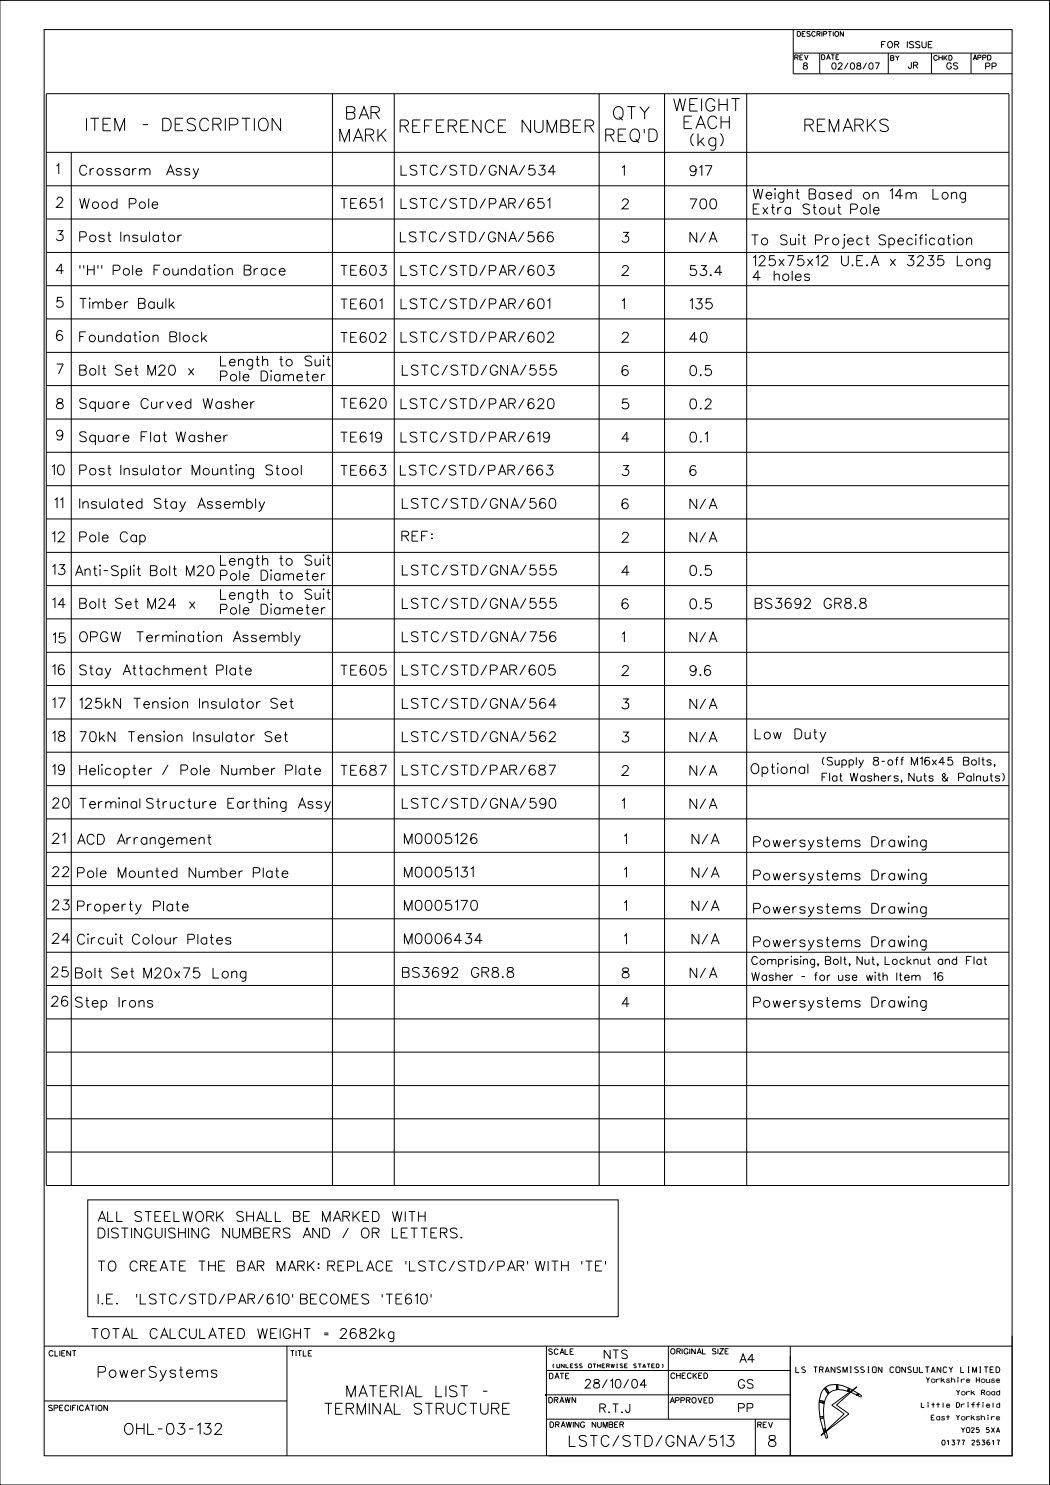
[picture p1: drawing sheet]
<svg xmlns="http://www.w3.org/2000/svg" width="210mm" height="297mm" viewBox="0 0 210 297" stroke-linecap="round" stroke-linejoin="round" font-family="sans-serif">
<g fill="none" stroke="#000" stroke-width=".2">
<path d="M0 .1h209.9v296.9h-209.9zM8.8 5.9h193.6v285.3h-193.6zM9.3 18.7h192.5v218.4h-192.5zM66.5 18.7v218.4M78.9 18.7v218.4M119.8 18.7v218.4M132.9 18.7v218.4M149.3 18.7v218.4M158.6 10.6h43.8M158.6 5.9v8.9h43.8M163.9 10.6v4.2M177.7 10.6v4.2"/>
<path d="M186.3 10.6v4.2M194.2 10.6v4.2M9.3 30.5h192.5M9.3 37.2h192.5M14.3 30.5v206.6M155 37.7v.2zM9.3 43.8h192.5M9.3 50.5h192.5M9.3 57.1h192.5M17.9 59.6v.2zM42.8 53h.2zM159.8 46.9v.2z"/>
<path d="M168.9 46.9l.1 .1-.1 .1zM183.2 46.9l.1 .1-.1 .1zM185.1 47h.2zM190.7 47h.2zM9.3 63.8h192.5M9.3 70.5h192.5M9.3 77.1h192.5M28 66.3l.1 .1-.1 .1zM64.6 71.2h.2zM125.5 73.4v-.2a.62 .62 0 0 0-1 .3 1.36 1.36 0 0 0 .2 1.5 .64 .64 0 0 0 .9-.3 .64 .64 0 0 0-.4-.9 .64 .64 0 0 0-.8 .7M9.3 83.8h192.5M9.3 90.5h192.5"/>
<path d="M9.3 97.1h192.5M47.1 93h.2zM9.3 103.8h192.5M9.3 110.5h192.5M9.3 117.1h192.5M20 113v.2zM26.8 113v.2l-.1-.1zM64.6 117.8h.2l-.1 .2zM64.6 111h.2l-.1 .2zM9.3 123.8h192.5M9.3 130.5h192.5M9.3 137.1h192.5"/>
<path d="M33.9 139.6h.2l-.2 .2zM35.2 126.3v.1zM40.7 126.3v.1zM125.5 120v-.1a.62 .62 0 0 0-1 .3 1.36 1.36 0 0 0 .2 1.5 .64 .64 0 0 0 .9-.3 .64 .64 0 0 0-.4-.9 .64 .64 0 0 0-.8 .6M9.3 143.8h192.5M9.3 150.4h192.5M9.3 157.1h192.5M20.4 152.9v.2zM23.8 159.5v.3zM32.8 146.2v.2l-.1-.1zM53.7 159.5l.1 .2-.1 .1zM155.4 152.7h.2z"/>
<path d="M9.3 163.8h192.5M9.3 170.5h192.5M9.3 177.1h192.5M181.7 167.2v.3zM181.7 173.9v.2zM9.3 183.8h192.5M9.3 190.4h192.5M9.3 197.1h192.5M17.5 186.8h.2zM23.2 186.8v.1zM158.2 191.3h.1zM160.1 191.3h.1z"/>
<path d="M174.9 194.5h.2zM181.7 180.6v.2zM181.7 187.2v.2zM181.7 199.3v.2zM9.3 203.8h192.5M9.3 210.4h192.5M9.3 217.1h192.5M9.3 223.8h192.5M9.3 230.4h192.5M17.6 240h106v23.3h-106zM8.8 269.2h193.6M57.4 269.2v22"/>
<path d="M109.3 279h48.8M109.3 274.1h48.8M109.3 269.2v22M133.7 269.2v14.6M158.1 269.2v22M164.9 277.7l-.7 1-.3 1.4M164.9 277.7l.7 1.1M164.9 277.7h.1M165.1 277.5l-.2 .2M165.1 277.5h.1M165.1 277.5l.7 1.1M165.6 278.8l-.7 1.5"/>
<path d="M165.6 278.8h.1M165.8 278.6h.1M165.8 278.6l-.2 .2M167.3 276.9a2.94 2.94 0 0 0-2.2 .6M167.3 276.9v1.1M167.3 276.9h.1M167.3 276.9h.2M167.3 278l-.8 .2-.7 .4M167.3 278h.1M167.5 276.9l1.1 .2 1.1 .5M167.5 276.9h.1M167.5 276.9l.1 1"/>
<path d="M167.6 277.9l2 .3M167.6 277.9l-.3 .1M169.5 278.2h.1M169.6 278.2l.2 .1M169.7 277.6h.1M169.7 277.6l-.2 .6M169.7 277.6l.2 .1M169.8 278.3h.1M169.9 277.7l-.1 .6M169.9 277.7h.1M169.9 277.7l.6 .3-.5 .4-.2-.1M171.4 279h.1"/>
<path d="M171.4 279l.2 .1M171.5 278.6l-.9-.5-.4 .4 1.2 .5M171.5 278.6h.1M171.5 278.6l-.1 .4M171.5 278.6l.3 .2M171.6 279.1h.1M171.6 279.1l.6 .3M171.8 278.8h.1M171.8 278.8l-.2 .3M171.8 278.8l.5 .3M172.2 279.4h.1M172.3 279.1h.1"/>
<path d="M172.3 279.1l-.1 .3M202.4 267.2v24h-92.7M8.8 280.2h48.6M109.3 283.8h48.8M151.1 283.8v7.4M163.8 280.4l.2 2.9M163.8 280.4l1 .3M163.8 280.4h.1M163.9 280.1l-.1 .3M163.9 280.1h.1M163.9 280.1l1 .2M164 283.3h.1"/>
<path d="M164 283.3v.4M164 283.7h.1M164 283.7l.6 2.2M164.6 285.9h.1M164.6 285.9l.1 .3M164.7 286.2h.1M164.7 283.3h.1M164.7 283.3h-.7M164.7 283.3v.3M164.7 283.6h.1M164.7 283.6l-.7 .1M164.7 283.6l.4 2.1"/>
<path d="M164.8 280.7l-.1 2.6M164.8 280.7h.1M164.9 280.3h.1M164.9 280.3l-.1 .4M165.1 285.7h.1M165.1 285.7l-.5 .2M165.1 285.7v.3M165.1 286h.1M165.1 286l-.4 .2M165.1 286l.1 .2-.4 .3-.1-.3M165.3 287.7h.1M165.5 287.5l-.3-1.2-.4 .3 .5 1.1"/>
<path d="M165.5 287.5l-.2 .2M165.5 287.5h.1M166.4 281l5-3.6-4.1 3.6 2.5 1.8-5.6 4.3 4.7-4.3z"/>
</g>
<g fill="#000">
<path d="M109.1 278.8h.3v.3h-.3z" fill-rule="evenodd"/>
<path d="M169.4 278.1h.3v.3h-.3z" fill-rule="evenodd"/>
<path d="M171.2 278.9h.3v.3h-.3z" fill-rule="evenodd"/>
</g>
<g font-size="2.5">
<text x="69.3" y="23.8">BAR</text>
<text x="122.7" y="23.8">QTY</text>
<text x="134.8" y="22.2">WEIGHT</text>
<text x="17.3" y="26.2">ITEM - DESCRIPTION</text>
<text x="68" y="28.3">MARK</text>
<text x="80" y="26.5">REFERENCE NUMBER</text>
<text x="121.2" y="28.3">REQ’D</text>
<text x="136.8" y="25.7">EACH</text>
<text x="138.1" y="29.2">(kg)</text>
<text x="161" y="26.3">REMARKS</text>
</g>
<g font-size="2.2">
<text x="19.7" y="275.5">PowerSystems</text>
<text x="69.4" y="279.4">MATERIAL LIST -</text>
<text x="24.9" y="286.9">OHL-03-132</text>
<text x="65" y="282.9">TERMINAL STRUCTURE</text>
<text x="113.9" y="289.3">LSTC/STD/GNA/513</text>
<text x="153.7" y="289.3">8</text>
</g>
<g font-size="2">
<text x="11.3" y="34.8">1</text>
<text x="15.9" y="35">Crossarm Assy</text>
<text x="80.2" y="35">LSTC/STD/GNA/534</text>
<text x="124.4" y="35.1">1</text>
<text x="138" y="35.1">917</text>
<text x="11.3" y="41.5">2</text>
<text x="15.9" y="41.7">Wood Pole</text>
<text x="68.1" y="41.7">TE651</text>
<text x="80.2" y="41.7">LSTC/STD/PAR/651</text>
<text x="124.4" y="41.8">2</text>
<text x="138" y="41.8">700</text>
<text x="150.7" y="39.8">Weight Based on 14m Long</text>
<text x="150.7" y="42.8">Extra Stout Pole</text>
<text x="11.3" y="48.1">3</text>
<text x="15.9" y="48.3">Post Insulator</text>
<text x="80.1" y="48.4">LSTC/STD/GNA/566</text>
<text x="124.4" y="48.5">3</text>
<text x="138" y="48.5">N/A</text>
<text x="150.3" y="49">To Suit Project Specification</text>
<text x="150.7" y="53.1">125x75x12 U.E.A x 3235 Long</text>
<text x="11.3" y="54.8">4</text>
<text x="15.9" y="55">&quot;H&quot; Pole Foundation Brace</text>
<text x="68.1" y="55.1">TE603</text>
<text x="80.2" y="55.1">LSTC/STD/PAR/603</text>
<text x="124.4" y="55.1">2</text>
<text x="138" y="55.1">53.4</text>
<text x="150.7" y="56.1">4 holes</text>
<text x="11.3" y="61.5">5</text>
<text x="15.9" y="61.7">Timber Baulk</text>
<text x="68.1" y="61.8">TE601</text>
<text x="80.2" y="61.8">LSTC/STD/PAR/601</text>
<text x="124.4" y="61.8">1</text>
<text x="138" y="61.8">135</text>
<text x="11.3" y="68.1">6</text>
<text x="15.9" y="68.4">Foundation Block</text>
<text x="68.1" y="68.5">TE602</text>
<text x="80.2" y="68.4">LSTC/STD/PAR/602</text>
<text x="124.4" y="68.4">2</text>
<text x="138" y="68.4">40</text>
<text x="11.3" y="74.8">7</text>
<text x="15.9" y="75">Bolt Set M20 x</text>
<text x="44.1" y="73.2">Length to Suit</text>
<text x="44.1" y="76.2">Pole Diameter</text>
<text x="80.5" y="75">LSTC/STD/GNA/555</text>
<text x="138" y="75.1">0.5</text>
<text x="11.3" y="81.7">8</text>
<text x="15.9" y="81.7">Square Curved Washer</text>
<text x="68.1" y="81.6">TE620</text>
<text x="80.2" y="81.8">LSTC/STD/PAR/620</text>
<text x="124.4" y="81.8">5</text>
<text x="138" y="81.8">0.2</text>
<text x="11.3" y="88">9</text>
<text x="15.9" y="88.4">Square Flat Washer</text>
<text x="68.1" y="88.4">TE619</text>
<text x="80.2" y="88.4">LSTC/STD/PAR/619</text>
<text x="124.4" y="88.4">4</text>
<text x="138" y="88.4">0.1</text>
<text x="10.4" y="95">10</text>
<text x="15.9" y="95">Post Insulator Mounting Stool</text>
<text x="68.1" y="95.1">TE663</text>
<text x="80.1" y="95">LSTC/STD/PAR/663</text>
<text x="124.4" y="95.1">3</text>
<text x="138" y="95.1">6</text>
<text x="11" y="101.6">11</text>
<text x="15.9" y="101.7">Insulated Stay Assembly</text>
<text x="80.5" y="101.7">LSTC/STD/GNA/560</text>
<text x="124.4" y="101.8">6</text>
<text x="138" y="101.8">N/A</text>
<text x="10.5" y="108.4">12</text>
<text x="15.9" y="108.4">Pole Cap</text>
<text x="44.1" y="113">Length to Suit</text>
<text x="80.4" y="108.3">REF:</text>
<text x="124.4" y="108.4">2</text>
<text x="138" y="108.4">N/A</text>
<text x="10.5" y="114.9">13</text>
<text x="15.1" y="115.1">Anti-Split Bolt M20</text>
<text x="44.1" y="119.9">Length to Suit</text>
<text x="44.1" y="116">Pole Diameter</text>
<text x="80.5" y="115">LSTC/STD/GNA/555</text>
<text x="124.4" y="115.1">4</text>
<text x="138" y="115.1">0.5</text>
<text x="10.5" y="121.6">14</text>
<text x="15.9" y="121.7">Bolt Set M24 x</text>
<text x="44.1" y="122.9">Pole Diameter</text>
<text x="80.5" y="121.7">LSTC/STD/GNA/555</text>
<text x="138" y="121.8">0.5</text>
<text x="151" y="121.7">BS3692 GR8.8</text>
<text x="10.6" y="128.6">15</text>
<text x="15.9" y="128.3">OPGW Termination Assembly</text>
<text x="80.5" y="128.3">LSTC/STD/GNA/756</text>
<text x="124.4" y="128.4">1</text>
<text x="138" y="128.4">N/A</text>
<text x="10.5" y="134.9">16</text>
<text x="15.9" y="135">Stay Attachment Plate</text>
<text x="68.1" y="135">TE605</text>
<text x="80.5" y="135">LSTC/STD/PAR/605</text>
<text x="124.4" y="135.1">2</text>
<text x="138" y="135.1">9.6</text>
<text x="10.5" y="141.6">17</text>
<text x="15.9" y="141.7">125kN Tension Insulator Set</text>
<text x="80.5" y="141.7">LSTC/STD/GNA/564</text>
<text x="124.4" y="141.8">3</text>
<text x="138" y="141.8">N/A</text>
<text x="10.5" y="148.3">18</text>
<text x="15.9" y="148.3">70kN Tension Insulator Set</text>
<text x="80.5" y="148.3">LSTC/STD/GNA/562</text>
<text x="124.4" y="148.4">3</text>
<text x="138" y="148.4">N/A</text>
<text x="151" y="147.8">Low Duty</text>
<text x="10.5" y="154.9">19</text>
<text x="15.9" y="155">Helicopter / Pole Number Plate</text>
<text x="68.1" y="155.1">TE687</text>
<text x="80.5" y="155">LSTC/STD/PAR/687</text>
<text x="124.4" y="155.1">2</text>
<text x="138" y="155.1">N/A</text>
<text x="150.3" y="154.7">Optional</text>
<text x="10.5" y="161.6">20</text>
<text x="15.9" y="161.7">Terminal Structure Earthing Assy</text>
<text x="80.5" y="161.7">LSTC/STD/GNA/590</text>
<text x="124.4" y="161.8">1</text>
<text x="138" y="161.8">N/A</text>
<text x="10.5" y="168.7">21</text>
<text x="15.5" y="168.9">ACD Arrangement</text>
<text x="80.9" y="168.7">M0005126</text>
<text x="124.8" y="168.8">1</text>
<text x="138.4" y="168.8">N/A</text>
<text x="150.7" y="169.3">Powersystems Drawing</text>
<text x="10.5" y="175.3">22</text>
<text x="15.5" y="175.5">Pole Mounted Number Plate</text>
<text x="80.9" y="175.4">M0005131</text>
<text x="124.8" y="175.5">1</text>
<text x="138.4" y="175.5">N/A</text>
<text x="150.7" y="176">Powersystems Drawing</text>
<text x="10.5" y="182">23</text>
<text x="15.5" y="182.2">Property Plate</text>
<text x="80.9" y="182.1">M0005170</text>
<text x="124.8" y="182.2">1</text>
<text x="138.4" y="182.2">N/A</text>
<text x="150.7" y="182.7">Powersystems Drawing</text>
<text x="10.5" y="188.7">24</text>
<text x="15.5" y="188.8">Circuit Colour Plates</text>
<text x="80.9" y="188.7">M0006434</text>
<text x="124.8" y="188.8">1</text>
<text x="138.4" y="188.8">N/A</text>
<text x="150.7" y="189.3">Powersystems Drawing</text>
<text x="10.3" y="195.4">25</text>
<text x="15.1" y="195.6">Bolt Set M20x75 Long</text>
<text x="80.5" y="195.5">BS3692 GR8.8</text>
<text x="124.5" y="195.6">8</text>
<text x="138" y="195.6">N/A</text>
<text x="10.3" y="201.3">26</text>
<text x="15.1" y="201.4">Step Irons</text>
<text x="124.5" y="201.4">4</text>
<text x="150.7" y="201.4">Powersystems Drawing</text>
<text x="19.7" y="244.3">ALL STEELWORK SHALL BE MARKED WITH</text>
<text x="19.7" y="247.6">DISTINGUISHING NUMBERS AND / OR LETTERS.</text>
<text x="19.7" y="254.2">TO CREATE THE BAR MARK: REPLACE ’LSTC/STD/PAR’ WITH ’TE’</text>
<text x="19.7" y="260.8">I.E.</text>
<text x="27" y="260.8">’LSTC/STD/PAR/610’ BECOMES ’TE610’</text>
<text x="18.3" y="267.7">TOTAL CALCULATED WEIGHT = 2682kg</text>
</g>
<g font-size="1.7">
<text x="120.9" y="271.7">NTS</text>
<text x="148" y="272.5">A4</text>
<text x="117" y="277.6">28/10/04</text>
<text x="147.7" y="277.7">GS</text>
<text x="120" y="282.5">R.T.J</text>
<text x="147.7" y="282.4">PP</text>
</g>
<g font-size="1.6">
<text x="164.4" y="153">(Supply 8-off M16x45 Bolts,</text>
<text x="164.4" y="156.2">Flat Washers, Nuts &amp; Palnuts)</text>
<text x="150.4" y="192.9">Comprising, Bolt, Nut, Locknut and Flat</text>
<text x="150.4" y="196.1">Washer - for use with Item 16</text>
</g>
<g font-size="1.3">
<text x="176.3" y="9.6">FOR ISSUE</text>
<text x="160.7" y="13.8">8</text>
<text x="166.4" y="13.8">02/08/07</text>
<text x="181.7" y="13.7">JR</text>
<text x="189.4" y="13.8">GS</text>
<text x="197.2" y="13.9">PP</text>
</g>
<text font-size="1.2" x="159.2" y="274.5">LS TRANSMISSION CONSULTANCY LIMITED</text>
<g font-size="1.1">
<text x="9.8" y="271.2">CLIENT</text>
<text x="58.1" y="271.2">TITLE</text>
<text x="109.8" y="270.9">SCALE</text>
<text x="109.9" y="275.7">DATE</text>
<text x="134.2" y="270.8">ORIGINAL SIZE</text>
<text x="134.2" y="275.7">CHECKED</text>
<text x="109.8" y="280.6">DRAWN</text>
<text x="134" y="280.6">APPROVED</text>
<text x="9.7" y="282.1">SPECIFICATION</text>
<text x="110" y="285.5">DRAWING NUMBER</text>
<text x="151.5" y="285.5">REV</text>
</g>
<g font-size="1">
<text x="159" y="12">REV</text>
<text x="159.5" y="7.3">DESCRIPTION</text>
<text x="164.3" y="11.9">DATE</text>
<text x="178.1" y="12.1">BY</text>
<text x="186.8" y="12">CHKD</text>
<text x="194.6" y="12">APPD</text>
<text x="184.3" y="281.5">Little Driffield</text>
<text x="185.3" y="276.5">Yorkshire House</text>
<text x="191.3" y="279">York Road</text>
<text x="186.3" y="284">East Yorkshire</text>
<text x="192.3" y="286.5">YO25 5XA</text>
<text x="188.4" y="289">01377 253617</text>
</g>
<text font-size=".8" x="110.5" y="273.6">(UNLESS OTHERWISE STATED)</text>
</svg>
